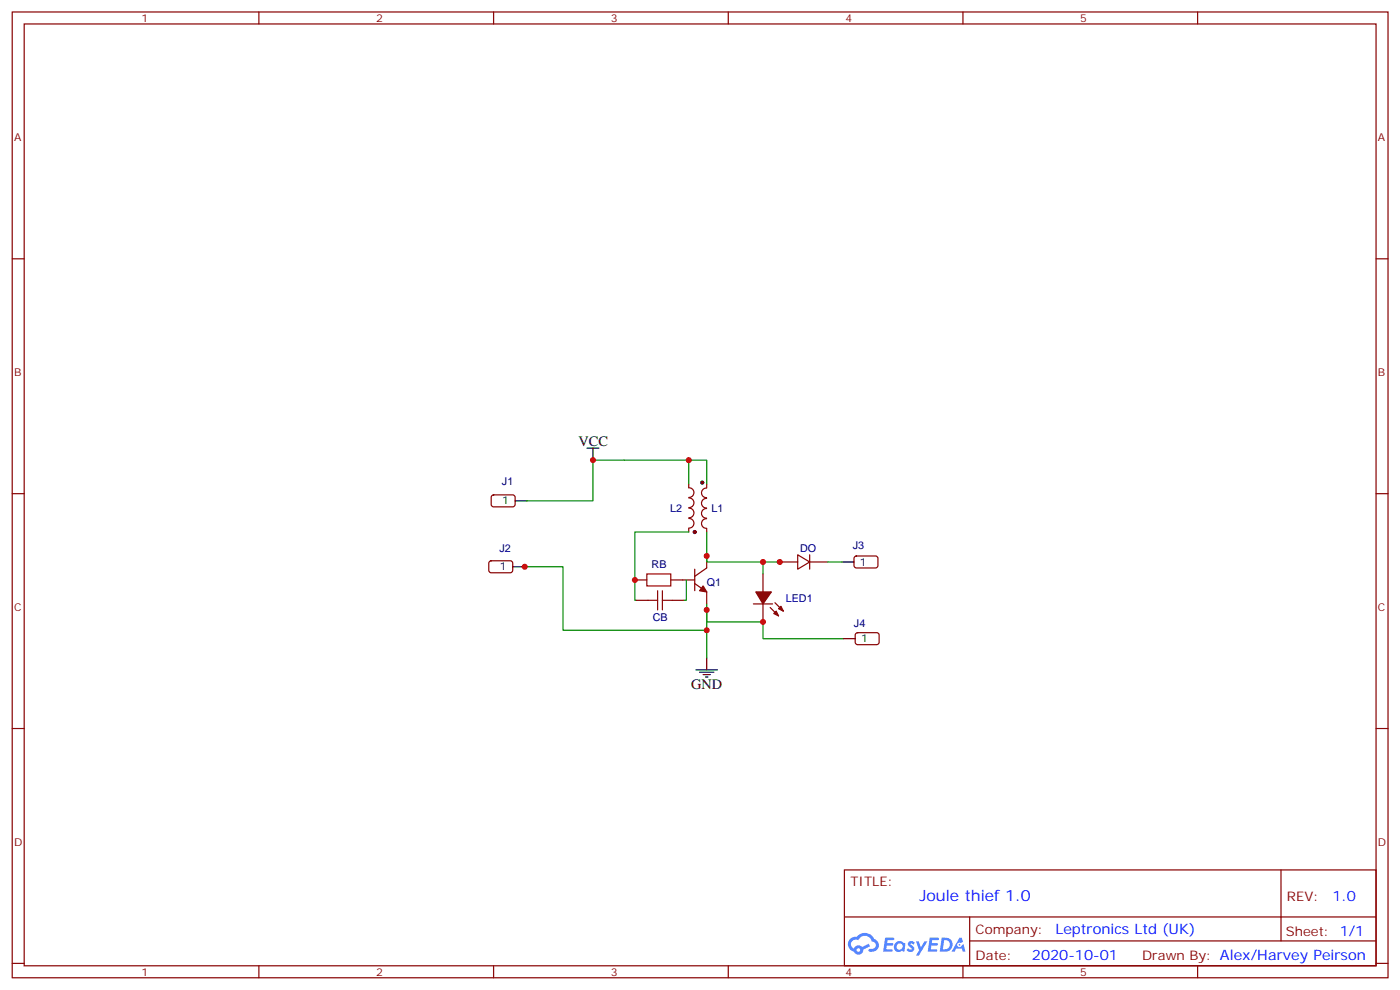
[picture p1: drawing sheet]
<svg xmlns="http://www.w3.org/2000/svg" width="412mm" height="291mm" viewBox="0 0 412 291" stroke-linecap="round" stroke-linejoin="round" font-family="sans-serif">
<g fill="none" stroke="#870000" stroke-width=".35">
<path d="M3.6 3.5h405.3v284.4h-405.3zM7.1 7.1h398.3v277.2h-398.3zM76.3 3.5v3.6M145.4 3.5v3.6M214.6 3.5v3.6M283.7 3.5v3.6M352.8 3.5v3.6M3.6 76.2h3.5M405.4 76.2h3.5M3.6 145.3h3.5M405.4 145.3h3.5M3.6 214.5h3.5"/>
<path d="M405.4 214.5h3.5M248.8 256.1h156.6v28.2h-156.6zM377.4 256.1v20.9M248.8 270h156.5M285.7 277h119.6M285.7 270v14.1M3.6 283.6h3.5M76.3 284.3v3.6M145.4 284.3v3.6M214.6 284.3v3.6M283.7 284.3v3.6M352.8 284.3v3.6"/>
<path d="M405.4 283.6h3.5"/>
</g>
<g fill="#5487ff">
<path d="M267.8 277.3a1.22 1.22 0 0 1 1.7 .3l-.4 .5a.47 .47 0 0 0-.3-.4 .47 .47 0 0 0-.6 .2l.2 .3a1.14 1.14 0 0 1 .8 1.7 1.14 1.14 0 0 1-1.9 0l-.2-.2 .4-.5 .8 .4a.29 .29 0 0 0 .3-.3 .29 .29 0 0 0-.3-.3 1.04 1.04 0 0 1-.5-1.7z"/>
<path d="M260.8 276h2.3l.4 .2-.2 .5-1.8 .1-.1 .8h1.5l.3 .4-.4 .4h-1.5l-.2 1.1h1.7l.2 .3-.2 .3-2.6 .1z"/>
<path d="M273.9 276h2.4l.3 .2-.1 .5-1.9 .1-.1 .8h1.5l.4 .4-.4 .4h-1.6l-.1 1.1h1.7l.2 .3-.2 .3-2.7 .1z"/>
<path d="M282.7 276.1h.7l.3 1.2-.6 .3a.69 .69 0 0 0-1 .3 .69 .69 0 0 0 .4 1 .69 .69 0 0 0 .9-.7l.5-.2 .5 2.2h-.7l-.3-.9h-1.7l-.5 .9h-.9z"/>
<path d="M269.9 277.1h.8l.6 1.8 1.1-1.8h.8l-2.5 4.2h-.8l.9-1.5z"/>
<path d="M277.5 276.1l-.6 4.1h1.3a2.11 2.11 0 0 0 2.5-2.1 2.11 2.11 0 0 0-2.6-2zM278.2 276.8a1.39 1.39 0 0 1 1.6 1.4 1.39 1.39 0 0 1-1.7 1.3h-.3z"/>
<path d="M263.8 277.7a1.54 1.54 0 0 0-.1 2.1 1.54 1.54 0 0 0 2.1 .2l.7 .2 .2-2.3-.1-.2-.4-.1a1.49 1.49 0 0 0-2.4 .1zM264 278.7a.95 .95 0 0 1 1.9 0 .95 .95 0 0 1-1.9 0z"/>
<path d="M250.5 276.4a2.18 2.18 0 0 0 1.1 3.7 1.44 1.44 0 0 0 1.6 1 1.44 1.44 0 0 0 1.1-1.5l2.1-1-.5-.8-1.9 1a1.47 1.47 0 0 0-2.4 .4 1.39 1.39 0 0 1-.7-1.9 1.39 1.39 0 0 1 2-.5 2.12 2.12 0 0 1 2.2-1.3 2.12 2.12 0 0 1 1.8 1.7 1.14 1.14 0 0 1 1.1 1.4 1.14 1.14 0 0 1-1.6 .8 .43 .43 0 0 0-.5 .3 .43 .43 0 0 0 .4 .5 1.98 1.98 0 0 0 2.5-1.2 1.98 1.98 0 0 0-1.3-2.5 3.1 3.1 0 0 0-5.2-.7l-.9 .1zM252.4 279.7a.55 .55 0 0 1 1.1 0 .55 .55 0 0 1-1.1 0z"/>
<circle cx="282.7" cy="278.1" r=".26"/>
</g>
<g fill="none" stroke="#870000" stroke-width=".35">
<path d="M144.9 145.9l.5-.2 5.9 .1 .5 .6-.1 2.4-.6 .4h-6l-.4-.7v-2.1zM202.9 142.5v1.1M202.9 155.6v1M202.9 143.6a1.41 1.41 0 0 1 1.5 1.4 1.41 1.41 0 0 1-1.5 1.4M202.9 152.6a1.41 1.41 0 0 1 1.5 1.5 1.41 1.41 0 0 1-1.5 1.4M202.9 146.6a1.41 1.41 0 0 1 1.5 1.4 1.41 1.41 0 0 1-1.5 1.4M202.9 149.6a1.41 1.41 0 0 1 1.5 1.4 1.41 1.41 0 0 1-1.5 1.4M208.2 149.7a1.41 1.41 0 0 0-1.5 1.4 1.41 1.41 0 0 0 1.5 1.4M208.2 146.7a1.41 1.41 0 0 0-1.5 1.4 1.41 1.41 0 0 0 1.5 1.5M208.2 152.7a1.41 1.41 0 0 0-1.5 1.4 1.41 1.41 0 0 0 1.5 1.4M208.2 143.7a1.41 1.41 0 0 0-1.5 1.4 1.41 1.41 0 0 0 1.5 1.4M208.2 142.5v1.1"/>
<path d="M208.2 155.6v1M144.2 165.3l.5-.2 5.9 .1 .5 .6-.1 2.4-.6 .4h-6l-.4-.7v-2.1zM187 170.7h3.6M187.4 176.7h3.5M197.6 170.7h7.1M198 176.7h3.5M204.7 171.8l3.5 2.5v3.5M204.7 167.6v6.3M208.2 163.7v3.5l-3.5 2.5M222 177.8h5.6M224.8 169v5.3M224.8 177.8v5.3"/>
<path d="M226.9 178.9l2.5 2.4M228.3 177.4l2.5 2.5M229.7 165.5h5.3M235 163.3l3.5 2.2-3.5 2.1zM238.5 165.5h5.3M238.5 163.3v4.3M251.8 163.9l.5-.2h5.9l.5 .7-.1 2.4-.6 .4h-6l-.4-.7v-2.1zM252.2 186.5l.5-.2h5.9l.4 .7-.1 2.4-.6 .4-5.9-.1-.4-.6v-2.1z"/>
</g>
<g fill="#870000" stroke="#870000" stroke-width=".35">
<path d="M207.2 172.5l1 1.8-2.1-.4z"/>
<path d="M228 180.6l.7-.7 .7 1.4z"/>
<path d="M229.4 179.2l.7-.7 .7 1.4z"/>
<path d="M222.7 174.3h4.6l-2.5 3.5z"/>
</g>
<path d="M202.9 135.5v7M202.9 156.6h-15.9v20.1h.4M208.2 156.6v8.9h16.6v3.5M208.2 142.5v-7h-33.5v12h-19.4M154.2 166.9h11.7v18.7h42.3M202.2 170.7v6h-.7M208.2 177.8v5.3h16.6v4.9h23.6M208.2 179.6v14.1M224.8 165.5h5.3M243.8 165.5h4.3" fill="none" stroke="#008700" stroke-width=".35"/>
<g fill="none" stroke="#000" stroke-width=".35">
<path d="M172.9 131.9h3.6M174.7 131.9v3.6M151.8 147.5h3.5M204.7 156.4v.5l-.2-.3 .1-.2 .4 .1-.3 .3 .3-.2M206.9 141.9v.4l-.1-.4 .4 .1M206.9 142.2l.3-.2zM151.1 166.9h3.5M248.1 165.5h3.5M205 197.2h6.4M206.1 197.9h4.2M207.2 198.6h2.1M207.9 199.3h.7"/>
<path d="M208.2 193.7v3.5M248.4 188h3.6"/>
<circle cx="204.7" cy="156.6" r=".44"/>
<circle cx="206.9" cy="142.1" r=".44"/>
</g>
<path d="M190.6 169h7v3.5h-7zM190.9 176.7h2.8M193.7 173.9v5.7M195.2 173.9v5.7M195.2 176.7h2.8" fill="none" stroke="#a10000" stroke-width=".35"/>
<g fill="#c00">
<circle cx="208.2" cy="179.6" r=".88"/>
<circle cx="202.9" cy="135.5" r=".88"/>
<circle cx="174.7" cy="135.5" r=".88"/>
<circle cx="208.2" cy="185.6" r=".88"/>
<circle cx="154.6" cy="166.9" r=".88"/>
<circle cx="224.8" cy="183.1" r=".88"/>
<circle cx="208.2" cy="163.7" r=".88"/>
<circle cx="187" cy="170.7" r=".88"/>
<circle cx="224.8" cy="165.5" r=".88"/>
<circle cx="229.7" cy="165.5" r=".88"/>
</g>
<text font-size="4.6" fill="#00f" x="270.9" y="265.1">Joule thief 1.0</text>
<g font-size="4.2">
<text x="170.5" y="131.2">VCC</text>
<text x="203.6" y="202.8">GND</text>
</g>
<g font-size="4.2" fill="#00f">
<text x="392.6" y="265.4">1.0</text>
<text x="311" y="274.9">Leptronics Ltd (UK)</text>
<text x="304" y="282.7">2020-10-01</text>
</g>
<g font-size="3.9" fill="#800">
<text x="250.5" y="260.7">TITLE:</text>
<text x="379.2" y="265.4">REV:</text>
<text x="287.5" y="274.9">Company:</text>
<text x="378.8" y="275.5">Sheet: 1/1</text>
<text x="287.5" y="282.6">Date:</text>
<text x="336.5" y="282.7">Drawn By: Alex/Harvey Peirson</text>
</g>
<g font-size="3.2" fill="#800">
<text x="41.7" y="6.5">1</text>
<text x="110.8" y="6.5">2</text>
<text x="180" y="6.5">3</text>
<text x="249.1" y="6.5">4</text>
<text x="318.3" y="6.5">5</text>
<text x="4.1" y="41.6">A</text>
<text x="405.9" y="41.6">A</text>
<text x="4.1" y="110.8">B</text>
<text x="405.9" y="110.8">B</text>
<text x="4.1" y="179.9">C</text>
<text x="405.9" y="179.9">C</text>
<text x="4.1" y="249.1">D</text>
<text x="405.9" y="249.1">D</text>
<text x="41.7" y="287.3">1</text>
<text x="110.8" y="287.3">2</text>
<text x="180" y="287.3">3</text>
<text x="249.1" y="287.3">4</text>
<text x="318.3" y="287.3">5</text>
</g>
<g font-size="3.2" fill="#000080">
<text x="147.9" y="142.9">J1</text>
<text x="197.4" y="150.7">L2</text>
<text x="209.6" y="150.7">L1</text>
<text x="251.2" y="161.6">J3</text>
<text x="147.2" y="162.6">J2</text>
<text x="192" y="167.2">RB</text>
<text x="235.7" y="162.6">DO</text>
<text x="208.2" y="172.5">Q1</text>
<text x="231.5" y="177.2">LED1</text>
<text x="192.3" y="182.7">CB</text>
<text x="251.6" y="184.5">J4</text>
</g>
<g font-size="3.2">
<text x="148" y="148.5">1</text>
<text x="147.3" y="167.9">1</text>
<text x="253.4" y="166.5">1</text>
<text x="253.7" y="189.1">1</text>
</g>
</svg>
